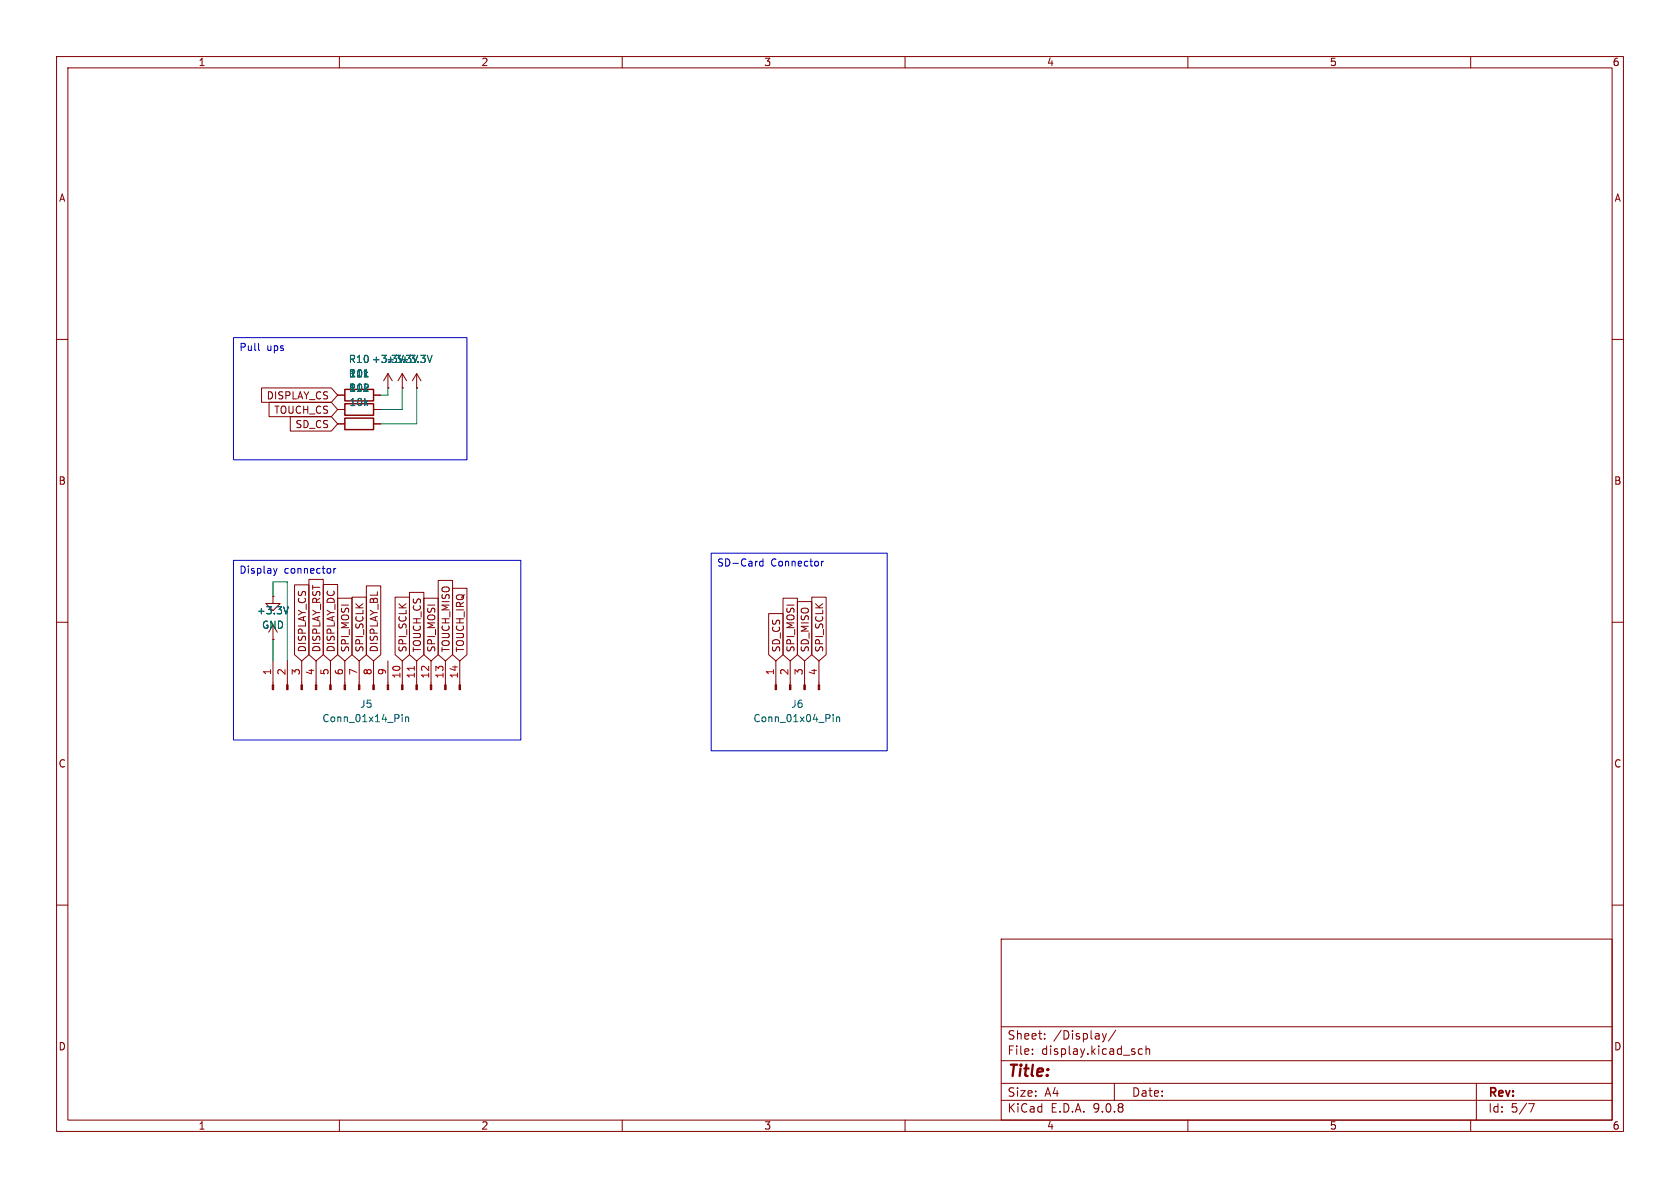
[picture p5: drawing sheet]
(kicad_sch
 (version 20250114)
 (generator "eeschema")
 (generator_version "9.0")
 (paper "A4")
 (lib_symbols
  (symbol "Connector:Conn_01x04_Pin"
   (pin_names
    (offset 1.016) (hide yes)) (exclude_from_sim no) (in_bom yes) (on_board yes)
   (property "Reference" "J" (at 0 5.08 0) (effects (font (size 1.27 1.27))))
   (property "Value" "Conn_01x04_Pin" (at 0 -7.62 0) (effects (font (size 1.27 1.27))))
   (property "Footprint" "" (at 0 0 0) (effects (font (size 1.27 1.27)) (hide yes)))
   (property "Datasheet" "~" (at 0 0 0) (effects (font (size 1.27 1.27)) (hide yes)))
   (property "Description" "Generic connector, single row, 01x04, script generated" (at 0 0 0) (effects (font (size 1.27 1.27)) (hide yes)))
   (property "ki_locked" "" (at 0 0 0) (effects (font (size 1.27 1.27))))
   (symbol "Conn_01x04_Pin_1_1"
    (rectangle (start 0.8636 2.667) (end 0 2.413) (stroke (width 0.1524) (type default)) (fill (type outline)))
    (rectangle (start 0.8636 0.127) (end 0 -0.127) (stroke (width 0.1524) (type default)) (fill (type outline)))
    (rectangle (start 0.8636 -2.413) (end 0 -2.667) (stroke (width 0.1524) (type default)) (fill (type outline)))
    (rectangle (start 0.8636 -4.953) (end 0 -5.207) (stroke (width 0.1524) (type default)) (fill (type outline)))
    (polyline (pts (xy 1.27 2.54) (xy 0.8636 2.54)) (stroke (width 0.1524) (type default)) (fill (type none)))
    (polyline (pts (xy 1.27 0) (xy 0.8636 0)) (stroke (width 0.1524) (type default)) (fill (type none)))
    (polyline (pts (xy 1.27 -2.54) (xy 0.8636 -2.54)) (stroke (width 0.1524) (type default)) (fill (type none)))
    (polyline (pts (xy 1.27 -5.08) (xy 0.8636 -5.08)) (stroke (width 0.1524) (type default)) (fill (type none)))
    (pin passive line (at 5.08 2.54 180) (length 3.81) (name "Pin_1" (effects (font (size 1.27 1.27)))) (number "1" (effects (font (size 1.27 1.27)))))
    (pin passive line (at 5.08 0 180) (length 3.81) (name "Pin_2" (effects (font (size 1.27 1.27)))) (number "2" (effects (font (size 1.27 1.27)))))
    (pin passive line (at 5.08 -2.54 180) (length 3.81) (name "Pin_3" (effects (font (size 1.27 1.27)))) (number "3" (effects (font (size 1.27 1.27)))))
    (pin passive line (at 5.08 -5.08 180) (length 3.81) (name "Pin_4" (effects (font (size 1.27 1.27)))) (number "4" (effects (font (size 1.27 1.27))))))
   (embedded_fonts no))
  (symbol "Connector:Conn_01x14_Pin"
   (pin_names
    (offset 1.016) (hide yes)) (exclude_from_sim no) (in_bom yes) (on_board yes)
   (property "Reference" "J" (at 0 17.78 0) (effects (font (size 1.27 1.27))))
   (property "Value" "Conn_01x14_Pin" (at 0 -20.32 0) (effects (font (size 1.27 1.27))))
   (property "Footprint" "" (at 0 0 0) (effects (font (size 1.27 1.27)) (hide yes)))
   (property "Datasheet" "~" (at 0 0 0) (effects (font (size 1.27 1.27)) (hide yes)))
   (property "Description" "Generic connector, single row, 01x14, script generated" (at 0 0 0) (effects (font (size 1.27 1.27)) (hide yes)))
   (property "ki_locked" "" (at 0 0 0) (effects (font (size 1.27 1.27))))
   (symbol "Conn_01x14_Pin_1_1"
    (rectangle (start 0.8636 15.367) (end 0 15.113) (stroke (width 0.1524) (type default)) (fill (type outline)))
    (rectangle (start 0.8636 12.827) (end 0 12.573) (stroke (width 0.1524) (type default)) (fill (type outline)))
    (rectangle (start 0.8636 10.287) (end 0 10.033) (stroke (width 0.1524) (type default)) (fill (type outline)))
    (rectangle (start 0.8636 7.747) (end 0 7.493) (stroke (width 0.1524) (type default)) (fill (type outline)))
    (rectangle (start 0.8636 5.207) (end 0 4.953) (stroke (width 0.1524) (type default)) (fill (type outline)))
    (rectangle (start 0.8636 2.667) (end 0 2.413) (stroke (width 0.1524) (type default)) (fill (type outline)))
    (rectangle (start 0.8636 0.127) (end 0 -0.127) (stroke (width 0.1524) (type default)) (fill (type outline)))
    (rectangle (start 0.8636 -2.413) (end 0 -2.667) (stroke (width 0.1524) (type default)) (fill (type outline)))
    (rectangle (start 0.8636 -4.953) (end 0 -5.207) (stroke (width 0.1524) (type default)) (fill (type outline)))
    (rectangle (start 0.8636 -7.493) (end 0 -7.747) (stroke (width 0.1524) (type default)) (fill (type outline)))
    (rectangle (start 0.8636 -10.033) (end 0 -10.287) (stroke (width 0.1524) (type default)) (fill (type outline)))
    (rectangle (start 0.8636 -12.573) (end 0 -12.827) (stroke (width 0.1524) (type default)) (fill (type outline)))
    (rectangle (start 0.8636 -15.113) (end 0 -15.367) (stroke (width 0.1524) (type default)) (fill (type outline)))
    (rectangle (start 0.8636 -17.653) (end 0 -17.907) (stroke (width 0.1524) (type default)) (fill (type outline)))
    (polyline (pts (xy 1.27 15.24) (xy 0.8636 15.24)) (stroke (width 0.1524) (type default)) (fill (type none)))
    (polyline (pts (xy 1.27 12.7) (xy 0.8636 12.7)) (stroke (width 0.1524) (type default)) (fill (type none)))
    (polyline (pts (xy 1.27 10.16) (xy 0.8636 10.16)) (stroke (width 0.1524) (type default)) (fill (type none)))
    (polyline (pts (xy 1.27 7.62) (xy 0.8636 7.62)) (stroke (width 0.1524) (type default)) (fill (type none)))
    (polyline (pts (xy 1.27 5.08) (xy 0.8636 5.08)) (stroke (width 0.1524) (type default)) (fill (type none)))
    (polyline (pts (xy 1.27 2.54) (xy 0.8636 2.54)) (stroke (width 0.1524) (type default)) (fill (type none)))
    (polyline (pts (xy 1.27 0) (xy 0.8636 0)) (stroke (width 0.1524) (type default)) (fill (type none)))
    (polyline (pts (xy 1.27 -2.54) (xy 0.8636 -2.54)) (stroke (width 0.1524) (type default)) (fill (type none)))
    (polyline (pts (xy 1.27 -5.08) (xy 0.8636 -5.08)) (stroke (width 0.1524) (type default)) (fill (type none)))
    (polyline (pts (xy 1.27 -7.62) (xy 0.8636 -7.62)) (stroke (width 0.1524) (type default)) (fill (type none)))
    (polyline (pts (xy 1.27 -10.16) (xy 0.8636 -10.16)) (stroke (width 0.1524) (type default)) (fill (type none)))
    (polyline (pts (xy 1.27 -12.7) (xy 0.8636 -12.7)) (stroke (width 0.1524) (type default)) (fill (type none)))
    (polyline (pts (xy 1.27 -15.24) (xy 0.8636 -15.24)) (stroke (width 0.1524) (type default)) (fill (type none)))
    (polyline (pts (xy 1.27 -17.78) (xy 0.8636 -17.78)) (stroke (width 0.1524) (type default)) (fill (type none)))
    (pin passive line (at 5.08 15.24 180) (length 3.81) (name "Pin_1" (effects (font (size 1.27 1.27)))) (number "1" (effects (font (size 1.27 1.27)))))
    (pin passive line (at 5.08 12.7 180) (length 3.81) (name "Pin_2" (effects (font (size 1.27 1.27)))) (number "2" (effects (font (size 1.27 1.27)))))
    (pin passive line (at 5.08 10.16 180) (length 3.81) (name "Pin_3" (effects (font (size 1.27 1.27)))) (number "3" (effects (font (size 1.27 1.27)))))
    (pin passive line (at 5.08 7.62 180) (length 3.81) (name "Pin_4" (effects (font (size 1.27 1.27)))) (number "4" (effects (font (size 1.27 1.27)))))
    (pin passive line (at 5.08 5.08 180) (length 3.81) (name "Pin_5" (effects (font (size 1.27 1.27)))) (number "5" (effects (font (size 1.27 1.27)))))
    (pin passive line (at 5.08 2.54 180) (length 3.81) (name "Pin_6" (effects (font (size 1.27 1.27)))) (number "6" (effects (font (size 1.27 1.27)))))
    (pin passive line (at 5.08 0 180) (length 3.81) (name "Pin_7" (effects (font (size 1.27 1.27)))) (number "7" (effects (font (size 1.27 1.27)))))
    (pin passive line (at 5.08 -2.54 180) (length 3.81) (name "Pin_8" (effects (font (size 1.27 1.27)))) (number "8" (effects (font (size 1.27 1.27)))))
    (pin passive line (at 5.08 -5.08 180) (length 3.81) (name "Pin_9" (effects (font (size 1.27 1.27)))) (number "9" (effects (font (size 1.27 1.27)))))
    (pin passive line (at 5.08 -7.62 180) (length 3.81) (name "Pin_10" (effects (font (size 1.27 1.27)))) (number "10" (effects (font (size 1.27 1.27)))))
    (pin passive line (at 5.08 -10.16 180) (length 3.81) (name "Pin_11" (effects (font (size 1.27 1.27)))) (number "11" (effects (font (size 1.27 1.27)))))
    (pin passive line (at 5.08 -12.7 180) (length 3.81) (name "Pin_12" (effects (font (size 1.27 1.27)))) (number "12" (effects (font (size 1.27 1.27)))))
    (pin passive line (at 5.08 -15.24 180) (length 3.81) (name "Pin_13" (effects (font (size 1.27 1.27)))) (number "13" (effects (font (size 1.27 1.27)))))
    (pin passive line (at 5.08 -17.78 180) (length 3.81) (name "Pin_14" (effects (font (size 1.27 1.27)))) (number "14" (effects (font (size 1.27 1.27))))))
   (embedded_fonts no))
  (symbol "Device:R"
   (pin_numbers (hide yes))
   (pin_names
    (offset 0)) (exclude_from_sim no) (in_bom yes) (on_board yes)
   (property "Reference" "R" (at 2.032 0 90) (effects (font (size 1.27 1.27))))
   (property "Value" "R" (at 0 0 90) (effects (font (size 1.27 1.27))))
   (property "Footprint" "" (at -1.778 0 90) (effects (font (size 1.27 1.27)) (hide yes)))
   (property "Datasheet" "~" (at 0 0 0) (effects (font (size 1.27 1.27)) (hide yes)))
   (property "Description" "Resistor" (at 0 0 0) (effects (font (size 1.27 1.27)) (hide yes)))
   (symbol "R_0_1"
    (rectangle (start -1.016 -2.54) (end 1.016 2.54) (stroke (width 0.254) (type default)) (fill (type none))))
   (symbol "R_1_1"
    (pin passive line (at 0 3.81 270) (length 1.27) (name "~" (effects (font (size 1.27 1.27)))) (number "1" (effects (font (size 1.27 1.27)))))
    (pin passive line (at 0 -3.81 90) (length 1.27) (name "~" (effects (font (size 1.27 1.27)))) (number "2" (effects (font (size 1.27 1.27))))))
   (embedded_fonts no))
  (symbol "power:+3.3V"
   (power)
   (pin_numbers (hide yes))
   (pin_names
    (offset 0) (hide yes)) (exclude_from_sim no) (in_bom yes) (on_board yes)
   (property "Reference" "#PWR" (at 0 -3.81 0) (effects (font (size 1.27 1.27)) (hide yes)))
   (property "Value" "+3.3V" (at 0 3.556 0) (effects (font (size 1.27 1.27))))
   (property "Footprint" "" (at 0 0 0) (effects (font (size 1.27 1.27)) (hide yes)))
   (property "Datasheet" "" (at 0 0 0) (effects (font (size 1.27 1.27)) (hide yes)))
   (property "Description" "Power symbol creates a global label with name \"+3.3V\"" (at 0 0 0) (effects (font (size 1.27 1.27)) (hide yes)))
   (symbol "+3.3V_0_1"
    (polyline (pts (xy -0.762 1.27) (xy 0 2.54)) (stroke (width 0) (type default)) (fill (type none)))
    (polyline (pts (xy 0 2.54) (xy 0.762 1.27)) (stroke (width 0) (type default)) (fill (type none)))
    (polyline (pts (xy 0 0) (xy 0 2.54)) (stroke (width 0) (type default)) (fill (type none))))
   (symbol "+3.3V_1_1"
    (pin power_in line (at 0 0 90) (length 0) (name "~" (effects (font (size 1.27 1.27)))) (number "1" (effects (font (size 1.27 1.27))))))
   (embedded_fonts no))
  (symbol "power:GND"
   (power)
   (pin_numbers (hide yes))
   (pin_names
    (offset 0) (hide yes)) (exclude_from_sim no) (in_bom yes) (on_board yes)
   (property "Reference" "#PWR" (at 0 -6.35 0) (effects (font (size 1.27 1.27)) (hide yes)))
   (property "Value" "GND" (at 0 -3.81 0) (effects (font (size 1.27 1.27))))
   (property "Footprint" "" (at 0 0 0) (effects (font (size 1.27 1.27)) (hide yes)))
   (property "Datasheet" "" (at 0 0 0) (effects (font (size 1.27 1.27)) (hide yes)))
   (property "Description" "Power symbol creates a global label with name \"GND\" , ground" (at 0 0 0) (effects (font (size 1.27 1.27)) (hide yes)))
   (symbol "GND_0_1"
    (polyline (pts (xy 0 0) (xy 0 -1.27) (xy 1.27 -1.27) (xy 0 -2.54) (xy -1.27 -1.27) (xy 0 -1.27)) (stroke (width 0) (type default)) (fill (type none))))
   (symbol "GND_1_1"
    (pin power_in line (at 0 0 270) (length 0) (name "~" (effects (font (size 1.27 1.27)))) (number "1" (effects (font (size 1.27 1.27))))))
   (embedded_fonts no)))
 (text_box "SD-Card Connector\n"
  (exclude_from_sim no)
  (at 125.73 97.79 0)
  (size 31.115 34.925)
  (margins 0.9525 0.9525 0.9525 0.9525)
  (stroke (width 0) (type solid))
  (fill (type none))
  (effects (font (size 1.27 1.27)) (justify left top)))
 (text_box "Display connector\n"
  (exclude_from_sim no)
  (at 41.275 99.06 0)
  (size 50.8 31.75)
  (margins 0.9525 0.9525 0.9525 0.9525)
  (stroke (width 0) (type solid))
  (fill (type none))
  (effects (font (size 1.27 1.27)) (justify left top)))
 (text_box "Pull ups"
  (exclude_from_sim no)
  (at 41.275 59.69 0)
  (size 41.275 21.59)
  (margins 0.9525 0.9525 0.9525 0.9525)
  (stroke (width 0) (type solid))
  (fill (type none))
  (effects (font (size 1.27 1.27)) (justify left top)))
 (wire
  (pts (xy 48.26 102.87) (xy 48.26 105.41))
  (stroke (width 0) (type default)))
 (wire
  (pts (xy 71.12 68.58) (xy 71.12 72.39))
  (stroke (width 0) (type default)))
 (wire
  (pts (xy 50.8 116.84) (xy 50.8 102.87))
  (stroke (width 0) (type default)))
 (wire
  (pts (xy 68.58 69.85) (xy 68.58 68.58))
  (stroke (width 0) (type default)))
 (wire
  (pts (xy 71.12 72.39) (xy 67.31 72.39))
  (stroke (width 0) (type default)))
 (wire
  (pts (xy 50.8 102.87) (xy 48.26 102.87))
  (stroke (width 0) (type default)))
 (wire
  (pts (xy 73.66 74.93) (xy 67.31 74.93))
  (stroke (width 0) (type default)))
 (wire
  (pts (xy 67.31 69.85) (xy 68.58 69.85))
  (stroke (width 0) (type default)))
 (wire
  (pts (xy 48.26 113.03) (xy 48.26 116.84))
  (stroke (width 0) (type default)))
 (wire
  (pts (xy 73.66 68.58) (xy 73.66 74.93))
  (stroke (width 0) (type default)))
 (global_label "DISPLAY_CS"
  (shape input)
  (at 53.34 116.84 90)
  (fields_autoplaced yes)
  (effects (font (size 1.27 1.27)) (justify left))
  (property "Intersheetrefs" "${INTERSHEET_REFS}" (at 53.34 102.8481 90) (effects (font (size 1.27 1.27)) (justify left) (hide yes))))
 (global_label "TOUCH_CS"
  (shape input)
  (at 73.66 116.84 90)
  (fields_autoplaced yes)
  (effects (font (size 1.27 1.27)) (justify left))
  (property "Intersheetrefs" "${INTERSHEET_REFS}" (at 73.66 104.1786 90) (effects (font (size 1.27 1.27)) (justify left) (hide yes))))
 (global_label "TOUCH_CS"
  (shape input)
  (at 59.69 72.39 180)
  (fields_autoplaced yes)
  (effects (font (size 1.27 1.27)) (justify right))
  (property "Intersheetrefs" "${INTERSHEET_REFS}" (at 47.0286 72.39 0) (effects (font (size 1.27 1.27)) (justify right) (hide yes))))
 (global_label "SPI_MOSI"
  (shape input)
  (at 60.96 116.84 90)
  (fields_autoplaced yes)
  (effects (font (size 1.27 1.27)) (justify left))
  (property "Intersheetrefs" "${INTERSHEET_REFS}" (at 60.96 105.2067 90) (effects (font (size 1.27 1.27)) (justify left) (hide yes))))
 (global_label "SD_CS"
  (shape input)
  (at 137.16 116.84 90)
  (fields_autoplaced yes)
  (effects (font (size 1.27 1.27)) (justify left))
  (property "Intersheetrefs" "${INTERSHEET_REFS}" (at 137.16 107.9282 90) (effects (font (size 1.27 1.27)) (justify left) (hide yes))))
 (global_label "SPI_SCLK"
  (shape input)
  (at 71.12 116.84 90)
  (fields_autoplaced yes)
  (effects (font (size 1.27 1.27)) (justify left))
  (property "Intersheetrefs" "${INTERSHEET_REFS}" (at 71.12 105.0253 90) (effects (font (size 1.27 1.27)) (justify left) (hide yes))))
 (global_label "SD_MISO"
  (shape input)
  (at 142.24 116.84 90)
  (fields_autoplaced yes)
  (effects (font (size 1.27 1.27)) (justify left))
  (property "Intersheetrefs" "${INTERSHEET_REFS}" (at 142.24 105.8115 90) (effects (font (size 1.27 1.27)) (justify left) (hide yes))))
 (global_label "SPI_SCLK"
  (shape input)
  (at 144.78 116.84 90)
  (fields_autoplaced yes)
  (effects (font (size 1.27 1.27)) (justify left))
  (property "Intersheetrefs" "${INTERSHEET_REFS}" (at 144.78 105.0253 90) (effects (font (size 1.27 1.27)) (justify left) (hide yes))))
 (global_label "DISPLAY_CS"
  (shape input)
  (at 59.69 69.85 180)
  (fields_autoplaced yes)
  (effects (font (size 1.27 1.27)) (justify right))
  (property "Intersheetrefs" "${INTERSHEET_REFS}" (at 45.6981 69.85 0) (effects (font (size 1.27 1.27)) (justify right) (hide yes))))
 (global_label "SPI_MOSI"
  (shape input)
  (at 76.2 116.84 90)
  (fields_autoplaced yes)
  (effects (font (size 1.27 1.27)) (justify left))
  (property "Intersheetrefs" "${INTERSHEET_REFS}" (at 76.2 105.2067 90) (effects (font (size 1.27 1.27)) (justify left) (hide yes))))
 (global_label "SPI_SCLK"
  (shape input)
  (at 63.5 116.84 90)
  (fields_autoplaced yes)
  (effects (font (size 1.27 1.27)) (justify left))
  (property "Intersheetrefs" "${INTERSHEET_REFS}" (at 63.5 105.0253 90) (effects (font (size 1.27 1.27)) (justify left) (hide yes))))
 (global_label "TOUCH_MISO"
  (shape input)
  (at 78.74 116.84 90)
  (fields_autoplaced yes)
  (effects (font (size 1.27 1.27)) (justify left))
  (property "Intersheetrefs" "${INTERSHEET_REFS}" (at 78.74 102.0619 90) (effects (font (size 1.27 1.27)) (justify left) (hide yes))))
 (global_label "DISPLAY_RST"
  (shape input)
  (at 55.88 116.84 90)
  (fields_autoplaced yes)
  (effects (font (size 1.27 1.27)) (justify left))
  (property "Intersheetrefs" "${INTERSHEET_REFS}" (at 55.88 101.8805 90) (effects (font (size 1.27 1.27)) (justify left) (hide yes))))
 (global_label "SPI_MOSI"
  (shape input)
  (at 139.7 116.84 90)
  (fields_autoplaced yes)
  (effects (font (size 1.27 1.27)) (justify left))
  (property "Intersheetrefs" "${INTERSHEET_REFS}" (at 139.7 105.2067 90) (effects (font (size 1.27 1.27)) (justify left) (hide yes))))
 (global_label "TOUCH_IRQ"
  (shape input)
  (at 81.28 116.84 90)
  (fields_autoplaced yes)
  (effects (font (size 1.27 1.27)) (justify left))
  (property "Intersheetrefs" "${INTERSHEET_REFS}" (at 81.28 103.4528 90) (effects (font (size 1.27 1.27)) (justify left) (hide yes))))
 (global_label "DISPLAY_DC"
  (shape input)
  (at 58.42 116.84 90)
  (fields_autoplaced yes)
  (effects (font (size 1.27 1.27)) (justify left))
  (property "Intersheetrefs" "${INTERSHEET_REFS}" (at 58.42 102.7876 90) (effects (font (size 1.27 1.27)) (justify left) (hide yes))))
 (global_label "SD_CS"
  (shape input)
  (at 59.69 74.93 180)
  (fields_autoplaced yes)
  (effects (font (size 1.27 1.27)) (justify right))
  (property "Intersheetrefs" "${INTERSHEET_REFS}" (at 50.7782 74.93 0) (effects (font (size 1.27 1.27)) (justify right) (hide yes))))
 (global_label "DISPLAY_BL"
  (shape input)
  (at 66.04 116.84 90)
  (fields_autoplaced yes)
  (effects (font (size 1.27 1.27)) (justify left))
  (property "Intersheetrefs" "${INTERSHEET_REFS}" (at 66.04 103.0295 90) (effects (font (size 1.27 1.27)) (justify left) (hide yes))))
 (symbol
  (lib_id "Device:R")
  (at 63.5 69.85 90)
  (unit 1)
  (exclude_from_sim no)
  (in_bom yes)
  (on_board yes)
  (dnp no)
  (fields_autoplaced yes)
  (property "Reference" "R10" (at 63.5 63.5 90) (effects (font (size 1.27 1.27))))
  (property "Value" "10k" (at 63.5 66.04 90) (effects (font (size 1.27 1.27))))
  (property "Footprint" "Resistor_SMD:R_0805_2012Metric_Pad1.20x1.40mm_HandSolder" (at 63.5 71.628 90) (effects (font (size 1.27 1.27)) (hide yes)))
  (property "Datasheet" "~" (at 63.5 69.85 0) (effects (font (size 1.27 1.27)) (hide yes)))
  (property "Description" "Resistor" (at 63.5 69.85 0) (effects (font (size 1.27 1.27)) (hide yes)))
  (pin "1")
  (pin "2"))
 (symbol
  (lib_id "power:+3.3V")
  (at 68.58 68.58 0)
  (unit 1)
  (exclude_from_sim no)
  (in_bom yes)
  (on_board yes)
  (dnp no)
  (fields_autoplaced yes)
  (property "Reference" "#PWR051" (at 68.58 72.39 0) (effects (font (size 1.27 1.27)) (hide yes)))
  (property "Value" "+3.3V" (at 68.58 63.5 0) (effects (font (size 1.27 1.27))))
  (property "Footprint" "" (at 68.58 68.58 0) (effects (font (size 1.27 1.27)) (hide yes)))
  (property "Datasheet" "" (at 68.58 68.58 0) (effects (font (size 1.27 1.27)) (hide yes)))
  (property "Description" "Power symbol creates a global label with name \"+3.3V\"" (at 68.58 68.58 0) (effects (font (size 1.27 1.27)) (hide yes)))
  (pin "1"))
 (symbol
  (lib_id "Connector:Conn_01x14_Pin")
  (at 63.5 121.92 90)
  (unit 1)
  (exclude_from_sim no)
  (in_bom yes)
  (on_board yes)
  (dnp no)
  (fields_autoplaced yes)
  (property "Reference" "J5" (at 64.77 124.46 90) (effects (font (size 1.27 1.27))))
  (property "Value" "Conn_01x14_Pin" (at 64.77 127 90) (effects (font (size 1.27 1.27))))
  (property "Footprint" "Connector_PinSocket_2.54mm:PinSocket_1x14_P2.54mm_Vertical" (at 63.5 121.92 0) (effects (font (size 1.27 1.27)) (hide yes)))
  (property "Datasheet" "~" (at 63.5 121.92 0) (effects (font (size 1.27 1.27)) (hide yes)))
  (property "Description" "Generic connector, single row, 01x14, script generated" (at 63.5 121.92 0) (effects (font (size 1.27 1.27)) (hide yes)))
  (pin "4")
  (pin "2")
  (pin "5")
  (pin "6")
  (pin "7")
  (pin "8")
  (pin "10")
  (pin "11")
  (pin "12")
  (pin "13")
  (pin "14")
  (pin "9")
  (pin "1")
  (pin "3"))
 (symbol
  (lib_id "power:+3.3V")
  (at 48.26 113.03 0)
  (unit 1)
  (exclude_from_sim no)
  (in_bom yes)
  (on_board yes)
  (dnp no)
  (fields_autoplaced yes)
  (property "Reference" "#PWR049" (at 48.26 116.84 0) (effects (font (size 1.27 1.27)) (hide yes)))
  (property "Value" "+3.3V" (at 48.26 107.95 0) (effects (font (size 1.27 1.27))))
  (property "Footprint" "" (at 48.26 113.03 0) (effects (font (size 1.27 1.27)) (hide yes)))
  (property "Datasheet" "" (at 48.26 113.03 0) (effects (font (size 1.27 1.27)) (hide yes)))
  (property "Description" "Power symbol creates a global label with name \"+3.3V\"" (at 48.26 113.03 0) (effects (font (size 1.27 1.27)) (hide yes)))
  (pin "1"))
 (symbol
  (lib_id "power:+3.3V")
  (at 73.66 68.58 0)
  (unit 1)
  (exclude_from_sim no)
  (in_bom yes)
  (on_board yes)
  (dnp no)
  (fields_autoplaced yes)
  (property "Reference" "#PWR053" (at 73.66 72.39 0) (effects (font (size 1.27 1.27)) (hide yes)))
  (property "Value" "+3.3V" (at 73.66 63.5 0) (effects (font (size 1.27 1.27))))
  (property "Footprint" "" (at 73.66 68.58 0) (effects (font (size 1.27 1.27)) (hide yes)))
  (property "Datasheet" "" (at 73.66 68.58 0) (effects (font (size 1.27 1.27)) (hide yes)))
  (property "Description" "Power symbol creates a global label with name \"+3.3V\"" (at 73.66 68.58 0) (effects (font (size 1.27 1.27)) (hide yes)))
  (pin "1"))
 (symbol
  (lib_id "power:+3.3V")
  (at 71.12 68.58 0)
  (unit 1)
  (exclude_from_sim no)
  (in_bom yes)
  (on_board yes)
  (dnp no)
  (fields_autoplaced yes)
  (property "Reference" "#PWR052" (at 71.12 72.39 0) (effects (font (size 1.27 1.27)) (hide yes)))
  (property "Value" "+3.3V" (at 71.12 63.5 0) (effects (font (size 1.27 1.27))))
  (property "Footprint" "" (at 71.12 68.58 0) (effects (font (size 1.27 1.27)) (hide yes)))
  (property "Datasheet" "" (at 71.12 68.58 0) (effects (font (size 1.27 1.27)) (hide yes)))
  (property "Description" "Power symbol creates a global label with name \"+3.3V\"" (at 71.12 68.58 0) (effects (font (size 1.27 1.27)) (hide yes)))
  (pin "1"))
 (symbol
  (lib_id "Connector:Conn_01x04_Pin")
  (at 139.7 121.92 90)
  (unit 1)
  (exclude_from_sim no)
  (in_bom yes)
  (on_board yes)
  (dnp no)
  (fields_autoplaced yes)
  (property "Reference" "J6" (at 140.97 124.46 90) (effects (font (size 1.27 1.27))))
  (property "Value" "Conn_01x04_Pin" (at 140.97 127 90) (effects (font (size 1.27 1.27))))
  (property "Footprint" "Connector_PinSocket_2.54mm:PinSocket_1x04_P2.54mm_Vertical" (at 139.7 121.92 0) (effects (font (size 1.27 1.27)) (hide yes)))
  (property "Datasheet" "~" (at 139.7 121.92 0) (effects (font (size 1.27 1.27)) (hide yes)))
  (property "Description" "Generic connector, single row, 01x04, script generated" (at 139.7 121.92 0) (effects (font (size 1.27 1.27)) (hide yes)))
  (pin "4")
  (pin "3")
  (pin "2")
  (pin "1"))
 (symbol
  (lib_id "power:GND")
  (at 48.26 105.41 0)
  (unit 1)
  (exclude_from_sim no)
  (in_bom yes)
  (on_board yes)
  (dnp no)
  (fields_autoplaced yes)
  (property "Reference" "#PWR050" (at 48.26 111.76 0) (effects (font (size 1.27 1.27)) (hide yes)))
  (property "Value" "GND" (at 48.26 110.49 0) (effects (font (size 1.27 1.27))))
  (property "Footprint" "" (at 48.26 105.41 0) (effects (font (size 1.27 1.27)) (hide yes)))
  (property "Datasheet" "" (at 48.26 105.41 0) (effects (font (size 1.27 1.27)) (hide yes)))
  (property "Description" "Power symbol creates a global label with name \"GND\" , ground" (at 48.26 105.41 0) (effects (font (size 1.27 1.27)) (hide yes)))
  (pin "1"))
 (symbol
  (lib_id "Device:R")
  (at 63.5 74.93 90)
  (unit 1)
  (exclude_from_sim no)
  (in_bom yes)
  (on_board yes)
  (dnp no)
  (fields_autoplaced yes)
  (property "Reference" "R12" (at 63.5 68.58 90) (effects (font (size 1.27 1.27))))
  (property "Value" "10k" (at 63.5 71.12 90) (effects (font (size 1.27 1.27))))
  (property "Footprint" "Resistor_SMD:R_0805_2012Metric_Pad1.20x1.40mm_HandSolder" (at 63.5 76.708 90) (effects (font (size 1.27 1.27)) (hide yes)))
  (property "Datasheet" "~" (at 63.5 74.93 0) (effects (font (size 1.27 1.27)) (hide yes)))
  (property "Description" "Resistor" (at 63.5 74.93 0) (effects (font (size 1.27 1.27)) (hide yes)))
  (pin "1")
  (pin "2"))
 (symbol
  (lib_id "Device:R")
  (at 63.5 72.39 90)
  (unit 1)
  (exclude_from_sim no)
  (in_bom yes)
  (on_board yes)
  (dnp no)
  (fields_autoplaced yes)
  (property "Reference" "R11" (at 63.5 66.04 90) (effects (font (size 1.27 1.27))))
  (property "Value" "10k" (at 63.5 68.58 90) (effects (font (size 1.27 1.27))))
  (property "Footprint" "Resistor_SMD:R_0805_2012Metric_Pad1.20x1.40mm_HandSolder" (at 63.5 74.168 90) (effects (font (size 1.27 1.27)) (hide yes)))
  (property "Datasheet" "~" (at 63.5 72.39 0) (effects (font (size 1.27 1.27)) (hide yes)))
  (property "Description" "Resistor" (at 63.5 72.39 0) (effects (font (size 1.27 1.27)) (hide yes)))
  (pin "1")
  (pin "2")))
